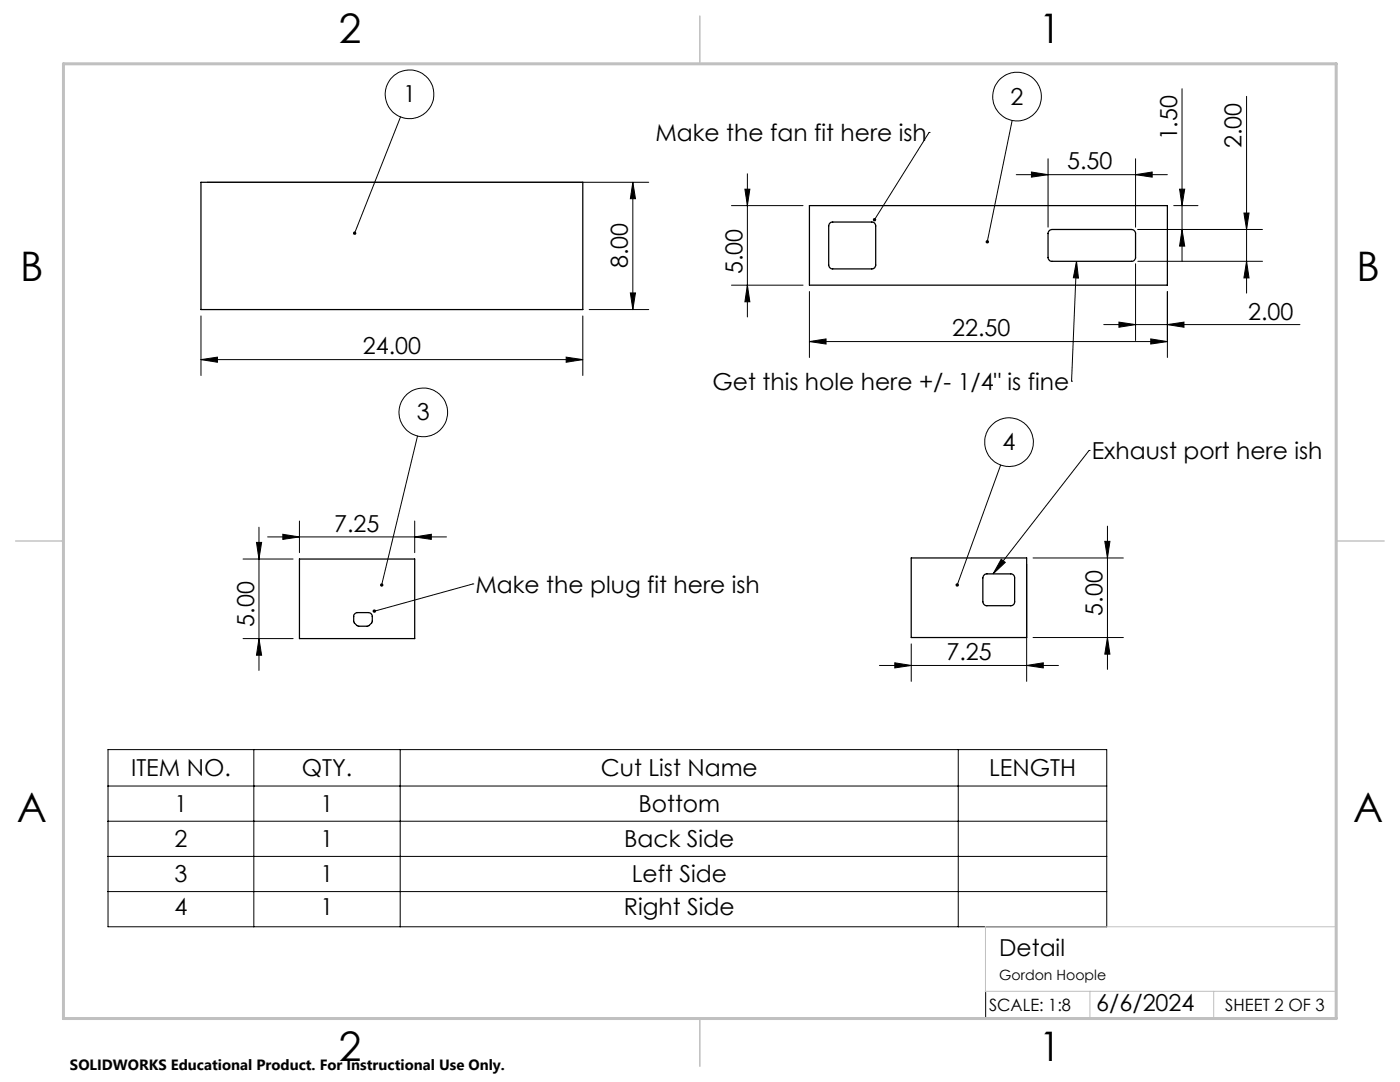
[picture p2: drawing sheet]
<svg xmlns="http://www.w3.org/2000/svg" width="279mm" height="216mm" viewBox="0 0 279 216" stroke-linecap="round" stroke-linejoin="round" font-family="sans-serif">
<path d="M40.1 36.4h76.2v25.4h-76.2zM161.5 41h71.5v15.9h-71.5zM165.7 44.4l.4-.1h7.9a.73 .73 0 0 1 .8 .8v7.8a.73 .73 0 0 1-.8 .8h-7.8a.78 .78 0 0 1-.8-.8v-7.8zM209.4 46l.5-.2h15.9a.85 .85 0 0 1 .8 .8v4.8a.78 .78 0 0 1-.8 .7h-15.9a.78 .78 0 0 1-.7-.7v-4.9zM59.8 111.5h23v15.9h-23zM181.9 111.3h23v15.9h-23zM196.4 114.8l.4-.3h4.9a.78 .78 0 0 1 .8 .8v4.8a.78 .78 0 0 1-.8 .8h-4.7a.85 .85 0 0 1-.9-.8v-4.8zM70.7 122.6l.5-.4h2.4a.78 .78 0 0 1 .7 .8l-.1 1.2-.5 .6-.3 .2h-1.8l-.4-.2-.6-.7z" fill="none" stroke="#000" stroke-width=".25"/>
<g fill="none" stroke="#000" stroke-width=".2">
<path d="M235.9 17.7v34.4M248.8 19.2v39.3M41.4 36.4h88.1M79.9 23.3l-9.1 23.2M126.3 36.4v25.4M126.3 36.4l.5 3.3h-1zM148.7 37.7h.9l-.4 3.3zM149.2 34.7v28.6M185.4 26.4h.1M185.4 26.4l-10.9 17.5M202 24l-5 24.3M202.8 34.9h30.2"/>
<path d="M205.8 34.3l3.4 .6-3.4 .4zM209.2 31.7v13.6M226.6 34.9l3.3-.6v1zM226.6 31.7v13.6M235.4 37.7h1l-.5 3.3zM125.8 58.5h1l-.5 3.3zM146 41h14.3M146 56.9h14.3M149.2 56.9l.4 3.3h-.9zM161.5 58.2v13.1M214.8 52.1l.4 3.4-1-.1zM214.8 52.1l-.9 24"/>
<path d="M226.6 52.6v15.3M227.1 52.1h24.9M233 58.2v13.1M234.2 41h4.9M235.9 45.8l.5 3.3h-1zM248.2 42.5h1.1l-.5 3.3zM248.8 52.1l.5 3.4h-1.1zM252 45.8h-24.9M40.1 71.8l3.3-.5v1zM40.1 63v11.9M40.1 71.8h76.2M113 71.3l3.3 .5-3.3 .5z"/>
<path d="M116.3 63v11.9M117.6 61.8h11.9M161.5 68.2l3.4-.6v1.1zM161.5 68.2h71.5M213.9 76.1h.1M220.3 64.8h39.1M223.3 64.3l3.3 .5-3.3 .5zM229.7 67.6l3.3 .6-3.3 .5zM233 64.8l3.3-.5v1zM83.3 87l-7.1 29.7M199.7 92.8l-8.7 23.9M217.3 89.9h.1"/>
<path d="M217.3 89.9l-19.1 24.6M48.5 111.5h10M51.2 108.2h1l-.5 3.3zM51.7 105.2v28.6M53.4 107.1h35.7M56.4 106.6l3.4 .5-3.4 .5zM59.8 104v6.3M82.8 107.1l3.3-.5v1zM82.8 104v6.3M94.4 116.5h.1M94.4 116.5l-19.7 5.5M199.8 111.6l.8 .6-2.4 2.3z"/>
<path d="M204.9 112.6v23.4M206.2 111.3h18M220.5 108h1l-.5 3.3zM221 105v28.6M48.5 127.4h10M51.7 127.4l.5 3.3h-1zM175.5 132.8h35.7M178.6 132.3l3.3 .5-3.3 .5zM181.9 128.5v7.5M204.9 132.8l3.3-.5v1zM206.2 127.2h18M221 127.2l.5 3.3h-1z"/>
<path d="M21.6 149.6h199.3v35.3h-199.3zM21.6 156.8h199.3M50.7 149.6v35.3M79.9 149.6v35.3M191.2 149.6v35.3M21.6 163.9h199.3M21.6 170.9h199.3M21.6 177.9h199.3M196.7 198v5.4"/>
<circle cx="81.7" cy="18.8" r="4.9"/>
<circle cx="203" cy="19.3" r="4.9"/>
<circle cx="84.5" cy="82.3" r="4.9"/>
<circle cx="201.4" cy="88.2" r="4.9"/>
</g>
<path d="M266.7 153.3v49.9h-240M196.6 184.9h70.1M196.6 197.8h70.1M196.7 184.9v12.9M217.5 197.8v5.4M242.2 197.8v5.4" fill="none" stroke="#c0c0c0" stroke-width=".2"/>
<path d="M139.7 3.2v9.5M3.1 107.9h9.6M266.7 107.9h9.5M139.7 203.2v9.6" fill="none" stroke="#c0c0c0" stroke-width=".3"/>
<path d="M12.7 12.7h254v190.5h-254z" fill="none" stroke="#c0c0c0" stroke-width=".6"/>
<g fill="#000">
<path d="M226.6 34.9l3.3-.6v1zM205.8 34.3l3.4 .6-3.4 .4zM233 64.8l3.3-.5v1zM223.3 64.3l3.3 .5-3.3 .5z"/>
<path d="M148.7 37.7h.9l-.4 3.3zM149.2 56.9l.4 3.3h-.9zM248.2 42.5h1.1l-.5 3.3zM248.8 52.1l.5 3.4h-1.1zM51.2 108.2h1l-.5 3.3zM51.7 127.4l.5 3.3h-1zM220.5 108h1l-.5 3.3zM221 127.2l.5 3.3h-1z"/>
<path d="M40.1 71.8l3.3-.5v1zM113 71.3l3.3 .5-3.3 .5zM70.5 46.4l-.1 .3 .3 .1 .1-.3-.1 .3a.33 .33 0 0 0 .4-.1 .33 .33 0 0 0-.2-.5 .33 .33 0 0 0-.4 .2zM161.5 68.2l3.4-.6v1.1zM229.7 67.6l3.3 .6-3.3 .5zM196.8 48a.32 .32 0 0 0 .2 .6v-.3v.3a.35 .35 0 0 0 .4-.4 .35 .35 0 0 0-.6-.2zM174.3 43.6l-.1 .3 .1 .2 .2-.2-.2 .2a.35 .35 0 0 0 .5-.1 .35 .35 0 0 0-.1-.4 .35 .35 0 0 0-.4 0zM214.8 52.1l.4 3.4-1-.1zM76 116.5a.34 .34 0 0 0-.2 .3 .34 .34 0 0 0 .3 .3l.1-.4-.1 .4a.34 .34 0 0 0 .4-.4 .34 .34 0 0 0-.5-.2zM74.5 121.7l-.1 .3h.3h-.3a.35 .35 0 0 0 .4 .3 .35 .35 0 0 0 .2-.5 .35 .35 0 0 0-.5-.1zM190.9 116.4l-.2 .4 .2 .3 .1-.4-.1 .4a.35 .35 0 0 0 .5-.4 .35 .35 0 0 0-.5-.3zM199.8 111.6l.8 .6-2.4 2.3z"/>
<path d="M125.8 58.5h1l-.5 3.3zM126.3 36.4l.5 3.3h-1zM235.9 45.8l.5 3.3h-1zM235.4 37.7h1l-.5 3.3z"/>
<path d="M56.4 106.6l3.4 .5-3.4 .5zM82.8 107.1l3.3-.5v1zM178.6 132.3l3.3 .5-3.3 .5zM204.9 132.8l3.3-.5v1z"/>
</g>
<g font-size="8.1">
<text x="67.6" y="8.5">2</text>
<text x="207.3" y="8.5">1</text>
<text x="4" y="56.2">B</text>
<text x="270.7" y="56.2">B</text>
<text x="3.3" y="164.1">A</text>
<text x="270" y="164.1">A</text>
<text x="67.6" y="211.7">2</text>
<text x="207.3" y="211.7">1</text>
</g>
<g font-size="4.7">
<text x="80.5" y="20.4">1</text>
<text x="201.7" y="20.9">2</text>
<text x="130.8" y="28.2">Make the fan fit here ish</text>
<text x="234.9" y="28" transform="rotate(-90 234.9 28)">1.50</text>
<text x="247.8" y="29.5" transform="rotate(-90 247.8 29.5)">2.00</text>
<text x="213" y="33.8">5.50</text>
<text x="125.3" y="53.6" transform="rotate(-90 125.3 53.6)">8.00</text>
<text x="148.2" y="54.7" transform="rotate(-90 148.2 54.7)">5.00</text>
<text x="249.1" y="63.8">2.00</text>
<text x="72.4" y="70.7">24.00</text>
<text x="190" y="67.1">22.50</text>
<text x="142.2" y="77.8">Get this hole here +/- 1/4&quot; is fine</text>
<text x="83.2" y="83.9">3</text>
<text x="200.1" y="89.8">4</text>
<text x="217.9" y="91.6">Exhaust port here ish</text>
<text x="66.7" y="106.1">7.25</text>
<text x="94.9" y="118.2">Make the plug fit here ish</text>
<text x="50.7" y="125" transform="rotate(-90 50.7 125)">5.00</text>
<text x="220" y="122.9" transform="rotate(-90 220 122.9)">5.00</text>
<text x="188.9" y="131.7">7.25</text>
<text x="26.2" y="154.9">ITEM NO.</text>
<text x="60.2" y="154.9">QTY.</text>
<text x="119.9" y="154.9">Cut List Name</text>
<text x="197.4" y="154.9">LENGTH</text>
<text x="34.8" y="162">1</text>
<text x="64" y="162">1</text>
<text x="127.4" y="162">Bottom</text>
<text x="34.8" y="169.1">2</text>
<text x="64" y="169.1">1</text>
<text x="124.6" y="169.1">Back Side</text>
<text x="34.8" y="176.1">3</text>
<text x="64" y="176.1">1</text>
<text x="126.1" y="176.1">Left Side</text>
<text x="34.8" y="182.7">4</text>
<text x="64" y="182.7">1</text>
<text x="124.5" y="182.7">Right Side</text>
<text x="199.4" y="190.7">Detail</text>
<text x="218.8" y="201.7">6/6/2024</text>
</g>
<g font-size="3.4">
<text x="197.4" y="201.7">SCALE: 1:8</text>
<text x="244.5" y="201.7">SHEET 2 OF 3</text>
</g>
<text font-size="3" x="14" y="213.5">SOLIDWORKS Educational Product. For Instructional Use Only.</text>
<text font-size="2.8" x="199.4" y="195.5">Gordon Hoople</text>
</svg>
